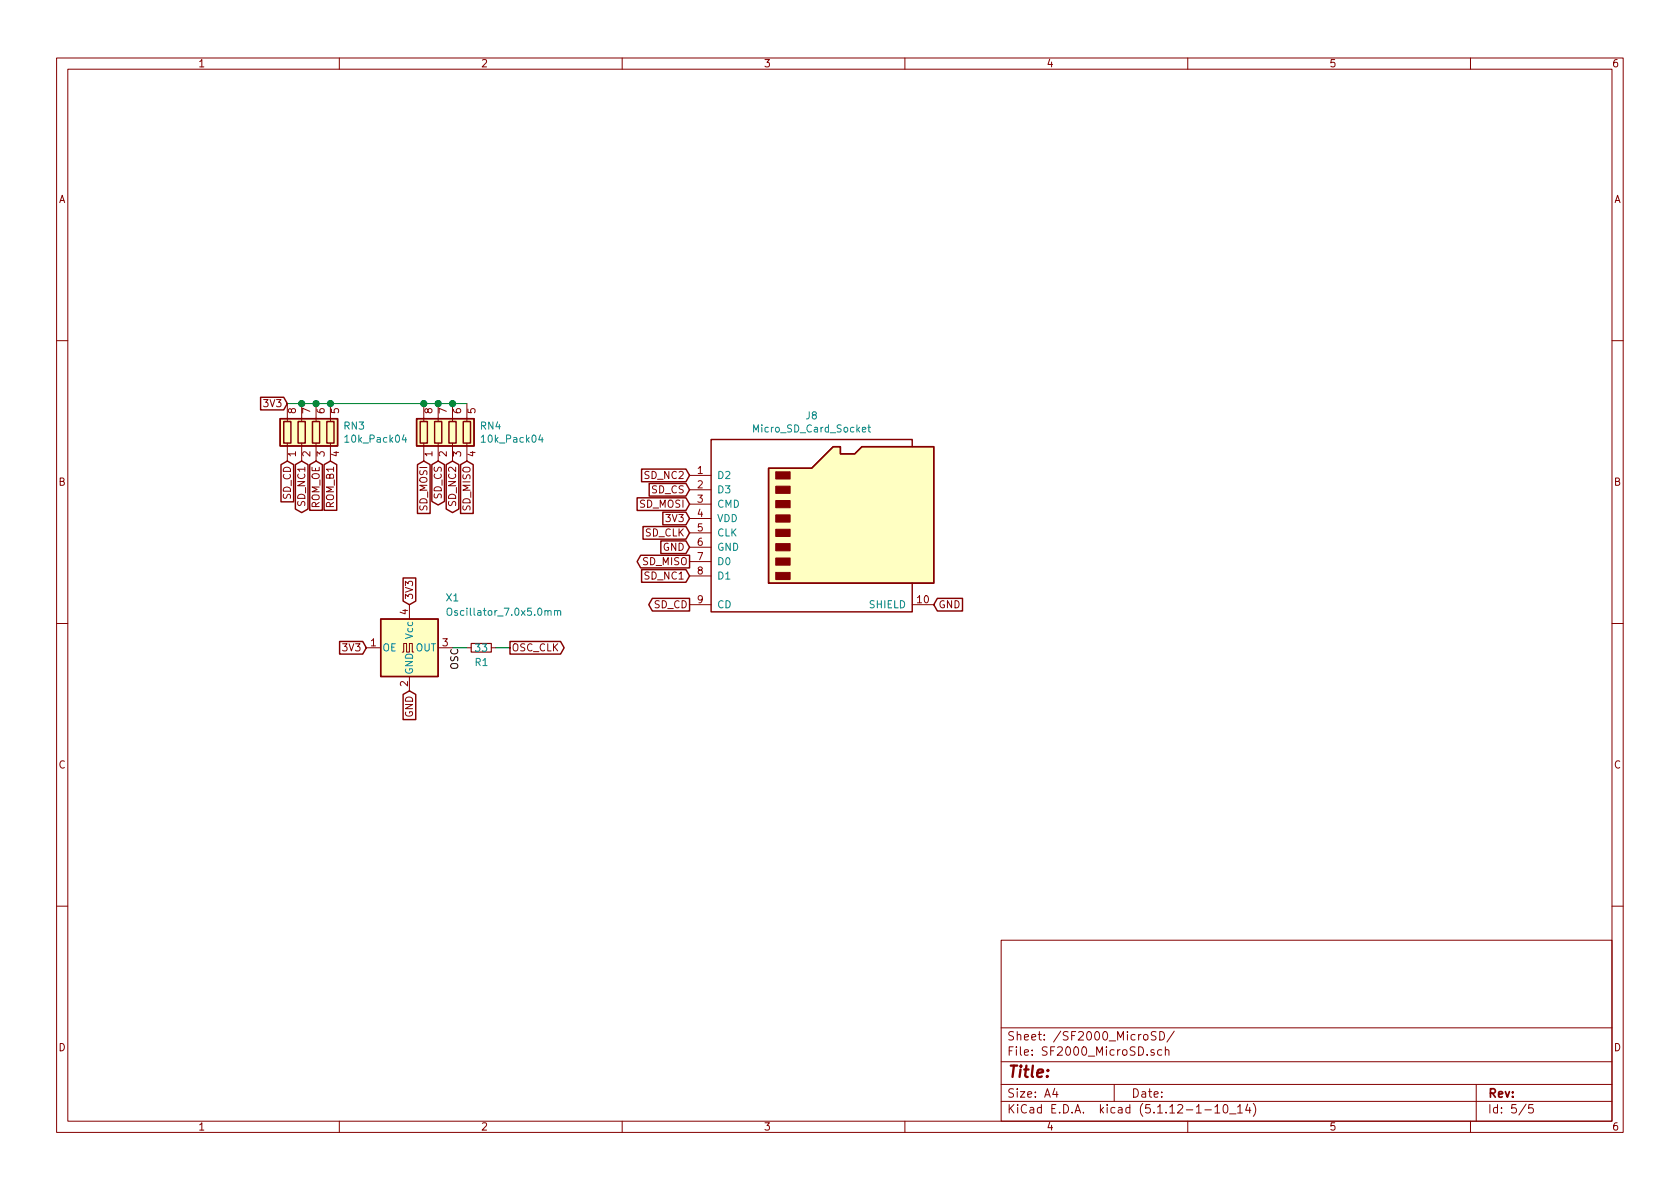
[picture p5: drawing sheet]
EESchema Schematic File Version 4
EELAYER 30 0
EELAYER END
$Descr A4 11693 8268
encoding utf-8
Sheet 5 5
Title ""
Date ""
Rev ""
Comp ""
Comment1 ""
Comment2 ""
Comment3 ""
Comment4 ""
$EndDescr
$Comp
L SF2000:Micro_SD_Card_Socket J8
U 1 1
P 5700 3600
F 0 "J8" H 5650 4317 50  0000 C CNN
F 1 "Micro_SD_Card_Socket" H 5650 4226 50  0000 C CNN
F 2 "SF2000:GCT-MEM2055-00-190-01-A" H 6850 3900 50  0001 C CNN
F 3 "" H 5700 3600 50  0001 C CNN
	1    5700 3600
	1    0    0    -1  
$EndComp
Text GLabel 4800 3900 0    50   Output ~ 0
SD_MISO
Text GLabel 4800 4000 0    50   Input ~ 0
SD_NC1
Text GLabel 4800 3300 0    50   Input ~ 0
SD_NC2
Text GLabel 4800 3400 0    50   Input ~ 0
SD_CS
Text GLabel 4800 3500 0    50   Input ~ 0
SD_MOSI
Text GLabel 4800 3600 0    50   Input ~ 0
3V3
Text GLabel 4800 3800 0    50   Input ~ 0
GND
Text GLabel 6500 4200 2    50   Input ~ 0
GND
Text GLabel 4800 3700 0    50   Input ~ 0
SD_CLK
Text GLabel 4800 4200 0    50   Output ~ 0
SD_CD
$Comp
L Device:R_Pack04 RN3
U 1 1
P 2200 3000
F 0 "RN3" H 2388 3046 50  0000 L CNN
F 1 "10k_Pack04" H 2388 2955 50  0000 L CNN
F 2 "SF2000:RESCAF80P320X160X60-8N" V 2475 3000 50  0001 C CNN
F 3 "~" H 2200 3000 50  0001 C CNN
	1    2200 3000
	1    0    0    -1  
$EndComp
$Comp
L Device:R_Pack04 RN4
U 1 1
P 3150 3000
F 0 "RN4" H 3338 3046 50  0000 L CNN
F 1 "10k_Pack04" H 3338 2955 50  0000 L CNN
F 2 "SF2000:RESCAF80P320X160X60-8N" V 3425 3000 50  0001 C CNN
F 3 "~" H 3150 3000 50  0001 C CNN
	1    3150 3000
	1    0    0    -1  
$EndComp
Text GLabel 2000 2800 0    50   Input ~ 0
3V3
Wire Wire Line
	2000 2800 2100 2800
Connection ~ 2100 2800
Wire Wire Line
	2100 2800 2200 2800
Connection ~ 2200 2800
Wire Wire Line
	2200 2800 2300 2800
Connection ~ 2300 2800
Wire Wire Line
	2300 2800 2950 2800
Connection ~ 2950 2800
Wire Wire Line
	2950 2800 3050 2800
Connection ~ 3050 2800
Wire Wire Line
	3050 2800 3150 2800
Connection ~ 3150 2800
Wire Wire Line
	3150 2800 3250 2800
Text GLabel 3150 3200 3    50   BiDi ~ 0
SD_NC2
Text GLabel 3050 3200 3    50   BiDi ~ 0
SD_CS
Text GLabel 2950 3200 3    50   Input ~ 0
SD_MOSI
Text GLabel 3250 3200 3    50   Input ~ 0
SD_MISO
Text GLabel 2100 3200 3    50   BiDi ~ 0
SD_NC1
Text GLabel 2000 3200 3    50   Input ~ 0
SD_CD
$Comp
L Oscillator:SG-8002CA X1
U 1 1
P 2850 4500
F 0 "X1" H 3100 4850 50  0000 L CNN
F 1 "Oscillator_7.0x5.0mm" H 3100 4750 50  0000 L CNN
F 2 "Oscillator:Oscillator_SMD_SeikoEpson_SG8002CA-4Pin_7.0x5.0mm" H 3550 4150 50  0001 C CNN
F 3 "" H 2750 4500 50  0001 C CNN
	1    2850 4500
	1    0    0    -1  
$EndComp
Text GLabel 2850 4200 1    50   Input ~ 0
3V3
Text GLabel 2850 4800 3    50   Input ~ 0
GND
Text GLabel 3550 4500 2    50   Output ~ 0
OSC_CLK
Text GLabel 2550 4500 0    50   Input ~ 0
3V3
$Comp
L Device:R_Small R?
U 1 1
P 3350 4500
AR Path="/68B856DF" Ref="R?"  Part="1" 
AR Path="/620D263D/68B856DF" Ref="R?"  Part="1" 
AR Path="/62892CF3/68B856DF" Ref="R1"  Part="1" 
F 0 "R1" V 3450 4450 50  0000 L CNN
F 1 "33" V 3350 4450 50  0000 L CNN
F 2 "Resistor_SMD:R_0805_2012Metric_Pad1.20x1.40mm_HandSolder" H 3350 4500 50  0001 C CNN
F 3 "~" H 3350 4500 50  0001 C CNN
	1    3350 4500
	0    1    1    0   
$EndComp
Wire Wire Line
	3550 4500 3450 4500
Wire Wire Line
	3250 4500 3150 4500
Text Label 3200 4500 3    50   ~ 0
OSC
Text GLabel 2200 3200 3    50   Input ~ 0
ROM_OE
Text GLabel 2300 3200 3    50   Input ~ 0
ROM_B1
$EndSCHEMATC
